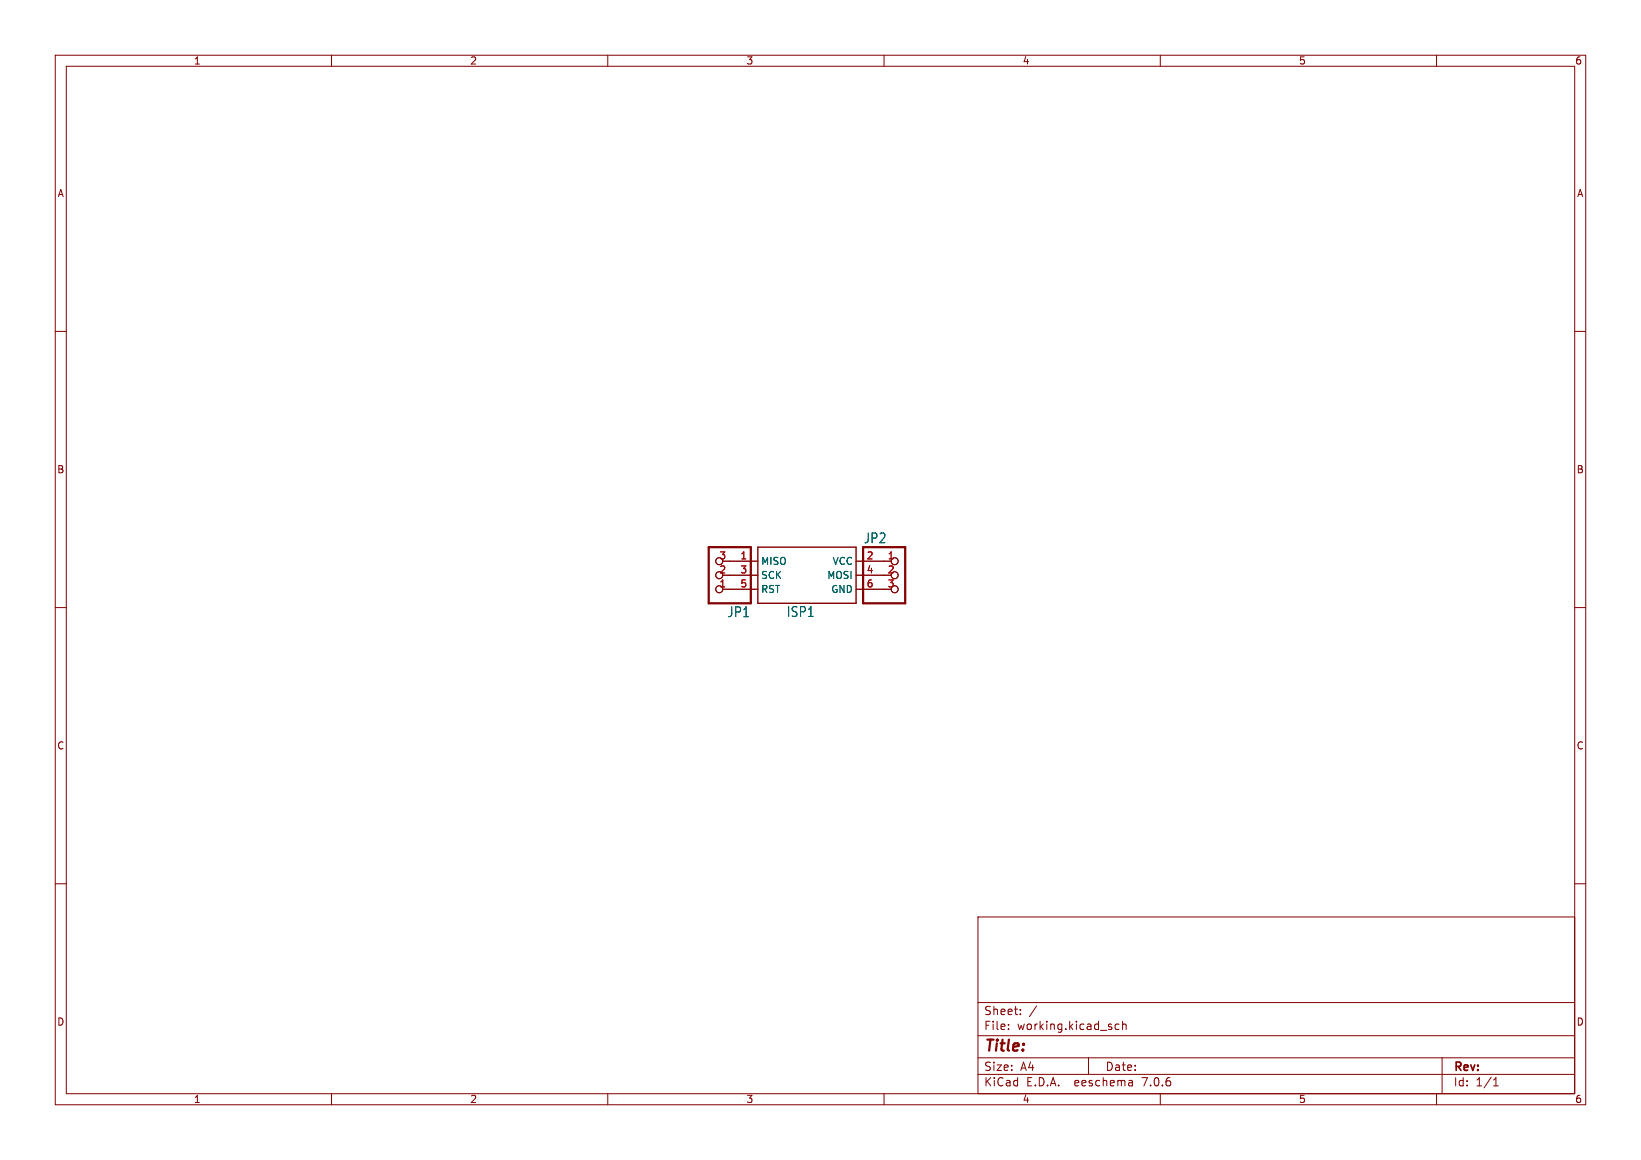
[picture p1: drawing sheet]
<svg xmlns="http://www.w3.org/2000/svg" width="297mm" height="210mm" viewBox="0 0 297 210" stroke-linecap="round" stroke-linejoin="round" font-family="sans-serif">
<g fill="none" stroke="#840000" stroke-width=".18">
<path d="M10 10h277v190h-277zM12 12h273v186h-273zM60 10v2M110 10v2M160 10v2M210 10v2M260 10v2M10 60h2M285 60h2M10 110h2M130.8 101.6h6.4M130.8 104.1h6.4"/>
<path d="M130.8 106.7h6.4M154.9 101.6h6.4M154.9 104.1h5.1M154.9 106.7h6.4M285 110h2M10 160h2M285 160h2M177 166h108v32h-108zM60 198v2M110 198v2M160 198v2M177 194.5h108"/>
<path d="M177 191.5h108M177 187.5h108M177 181.5h108M182.5 186.3v.1M182.5 185.5v.1M184.7 183.6v.1M184.7 182.8v.1M187.6 182.1l-1.3 2M197 191.5v3M202.5 185.5l-.4-.1-.3 .3v.4l.2 .2h.5M203.2 185.5l.2-.1 .3 .1 .1 .9M203.2 184.9v1.5"/>
<path d="M204.9 195.7l.1 .9M205 196.5l-.2 .1M205 196h-.2M210 198v2M260 198v2M261 191.5v6.5M270.3 196.6h.9M270.3 195.5l.4-.4v1.5"/>
<circle cx="130.2" cy="101.6" r=".63"/>
<circle cx="130.2" cy="106.7" r=".63"/>
<circle cx="130.2" cy="104.1" r=".63"/>
<circle cx="161.9" cy="104.1" r=".63"/>
<circle cx="161.9" cy="101.6" r=".63"/>
<circle cx="161.9" cy="106.7" r=".63"/>
</g>
<path d="M137.2 99.1h17.7v10.1h-17.7z" fill="none" stroke="#840000" stroke-width=".25"/>
<path d="M128.3 99.1h7.6v10.1h-7.6zM156.2 99.1h7.6v10.1h-7.6z" fill="none" stroke="#840000" stroke-width=".41"/>
<text font-size="2.8" fill="#840000" x="178" y="190.9">Title:</text>
<g font-size="2.5" fill="#006464">
<text x="156.3" y="98.6">JP2</text>
<text x="131.6" y="111.9">JP1</text>
<text x="142.3" y="111.9">ISP1</text>
</g>
<g font-size="2.1" fill="#840000">
<text x="178" y="184">Sheet:</text>
<text x="178" y="186.7">File:</text>
<text x="184.1" y="186.7">working.kicad_sch</text>
<text x="178" y="196.9">KiCad</text>
<text x="178" y="194.1">Size:</text>
<text x="184.7" y="194.1">A4</text>
<text x="185.7" y="196.9">E.D.A.</text>
<text x="194.6" y="196.9">eeschema</text>
<text x="200" y="194.1">Date:</text>
<text x="207" y="196.9">7.0.6</text>
<text x="263" y="194.3">Rev:</text>
<text x="263" y="196.9">Id:</text>
<text x="267.1" y="196.9">1/1</text>
</g>
<g font-size="1.8" fill="#840000">
<text x="35" y="11.9">1</text>
<text x="85" y="11.9">2</text>
<text x="135" y="11.9">3</text>
<text x="185" y="11.9">4</text>
<text x="235" y="11.9">5</text>
<text x="285" y="11.9">6</text>
<text x="10.3" y="35.9">A</text>
<text x="285.3" y="35.9">A</text>
<text x="10.3" y="85.9">B</text>
<text x="285.3" y="85.9">B</text>
<text x="10.3" y="135.9">C</text>
<text x="285.3" y="135.9">C</text>
<text x="10.3" y="185.9">D</text>
<text x="285.3" y="185.9">D</text>
<text x="35" y="199.9">1</text>
<text x="85" y="199.9">2</text>
<text x="135" y="199.9">3</text>
<text x="185" y="199.9">4</text>
<text x="235" y="199.9">5</text>
<text x="285" y="199.9">6</text>
</g>
<g font-size="1.8" fill="#a90000">
<text x="130.1" y="101.3">3</text>
<text x="133.9" y="101.3">1</text>
<text x="156.8" y="101.3">2</text>
<text x="160.6" y="101.3">1</text>
<text x="130.1" y="106.4">1</text>
<text x="130.1" y="103.9">2</text>
<text x="133.9" y="103.9">3</text>
<text x="133.9" y="106.4">5</text>
<text x="156.8" y="103.9">4</text>
<text x="156.8" y="106.4">6</text>
<text x="160.6" y="103.9">2</text>
<text x="160.6" y="106.4">3</text>
</g>
<g font-size="1.8" fill="#006464">
<text x="137.7" y="102.5">MISO</text>
<text x="137.7" y="105">SCK</text>
<text x="137.7" y="107.5">RST</text>
<text x="149.6" y="105">MOSI</text>
<text x="150.4" y="107.5">GND</text>
<text x="150.6" y="102.5">VCC</text>
</g>
</svg>
